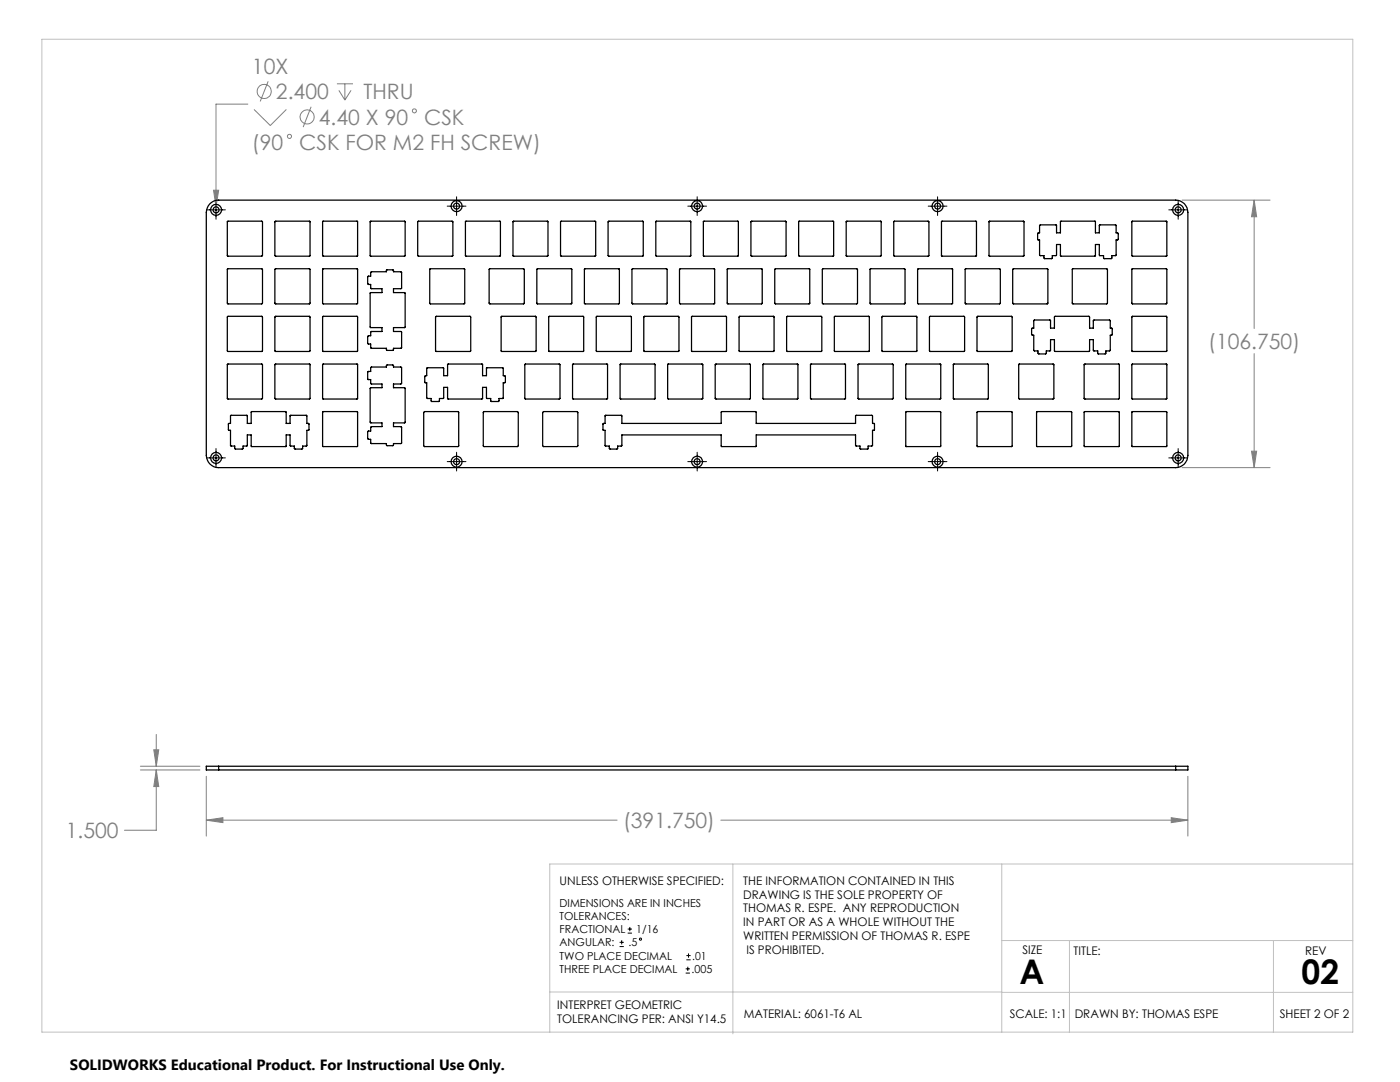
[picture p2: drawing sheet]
<svg xmlns="http://www.w3.org/2000/svg" width="279mm" height="216mm" viewBox="0 0 279 216" stroke-linecap="round" stroke-linejoin="round" font-family="sans-serif">
<g fill="none" stroke="#808080" stroke-width=".2">
<path d="M53.5 16.2l-1.6 4M67.2 16.7h3.2M67.6 18l1.2 2M68.8 16.7v3.3M70.1 18l-1.3 2M42.6 38h1l-.5 3.3zM49.5 20.8h-6.4v20.5M50.7 21.8l3.2 3.2 3.2-3.2M62.1 21.3l-1.6 4.1M235.9 39.9h17.6M250.3 39.9l.5 3.4h-1zM250.3 39.9v25.6"/>
<path d="M250.3 70.6v22.7M235.9 93.3h17.6M249.8 90h1l-.5 3.3zM28 153.6h11.9M28 152.9h11.9M30.7 149.6h1l-.5 3.3zM31.2 153.6l.5 3.4h-1zM31.2 153.6v12.1h-6.4M31.2 146.5v6.4M41.2 154.9v11.9M237.1 154.9v11.9M41.2 163.7l3.3-.5v.9z"/>
<path d="M41.2 163.7h82M143.9 163.7h93.2M233.8 163.2l3.3 .5-3.3 .4z"/>
<circle cx="52.7" cy="18.2" r="1.41"/>
<circle cx="57.8" cy="27.2" r=".4"/>
<circle cx="61.3" cy="23.3" r="1.4"/>
<circle cx="82.7" cy="22.1" r=".41"/>
</g>
<g fill="none" stroke="#000" stroke-width=".2">
<path d="M91.1 39.3v3.7M139.1 39.3v3.7M187.1 39.3v3.7M41.2 41.9h3.8M43.1 40v3.7M89.3 41.1h3.7M137.3 41.1h3.7M185.2 41.1h3.8M233.3 41.9h3.7M235.1 40v3.7M41.2 91.4h3.8M43.1 89.5v3.7"/>
<path d="M89.3 92.1h3.7M91.1 90.2v3.8M137.3 92.1h3.7M139.1 90.2v3.8M185.2 92.1h3.8M187.1 90.2v3.8M233.3 91.4h3.7M235.1 89.5v3.7M123.6 188.9h.9M123.6 188h.9M124.1 187.6v.9M125.3 186.2h.8"/>
<path d="M125.3 185.4h.8M125.7 185v.8M136.8 194.2h.9M136.8 193.3h.9M137 191.5h.8M137 190.7h.8M137.3 192.9v.8M137.4 190.3v.8"/>
<circle cx="127.8" cy="187.4" r=".21"/>
</g>
<path d="M8.4 7.8h261.6v198.2h-261.6zM146.3 172.4v33.9M199.9 172.4v33.6M270 172.4h-160.3v33.6M109.7 197.9h90.2M199.9 198h70.1M199.9 187.7h70.1M213.4 187.7v18.3M254.1 187.7v18.3" fill="none" stroke="#c0c0c0" stroke-width=".2"/>
<path d="M42.6 38l.5 3.3 .5-3.3zM250.3 39.9l.5 3.4h-1zM249.8 90h1l-.5 3.3zM31.2 153.6l.5 3.4h-1zM30.7 149.6h1l-.5 3.3zM233.8 163.2l3.3 .5-3.3 .4zM41.2 163.7l3.3-.5v.9z" fill="#808080"/>
<g fill="none" stroke="#000" stroke-width=".25">
<path d="M41.9 40.6a2.31 2.31 0 0 1 1.7-.7h191a2.41 2.41 0 0 1 2.5 2.5v48.5a2.41 2.41 0 0 1-2.5 2.4h-191a2.47 2.47 0 0 1-2.4-2.4v-48.5a2.73 2.73 0 0 1 .7-1.8zM45.4 53.7l6.9-.1 .1 .2v6.8h-7zM45.4 44.2h7l-.1 6.9-6.9-.1zM55 44.1l6.9 .1-.1 6.9h-6.9v-6.8zM55 53.6l6.8 .1v6.9h-6.9v-6.8zM64.4 53.7l6.9-.1 .1 6.9-.2 .1h-6.8zM64.4 44.2l6.9-.1 .1 6.9-6.9 .1zM73.9 44.2l6.9-.1v7h-6.9zM74 54.3l3.1-.1 .1-.4h1.2l.1 .4h1.5l.2 .2v3.1l-1.7 .1v.8l2.4 .1v6.8l-2.4 .1v.7l1.7 .2-.1 3.2h-1.6l-.1 .4h-1.2l-.1-.4h-3.1v-.8l-.6-.2v-1.4l.1-.1h.5l.1-.9h2.1v-.7l-2.3-.1v-6.8l2.3-.1v-.8h-2.1l-.1-.8-.6-.1v-1.5l.6-.1zM83.5 44.1h6.8l.1 .1-.1 6.9h-6.9v-6.9zM85.8 53.6l6.9 .1v6.9h-6.9zM92.9 44.2h6.9l.1 6.8-6.9 .1z"/>
<path d="M97.6 53.7l6.9-.1 .1 .2v6.8h-6.9zM102.4 44.2l6.9-.1 .1 6.9-7 .1zM107.2 53.6l6.9 .1v6.9h-7zM111.9 44.2l6.9-.1 .1 .1-.1 6.9h-6.9zM116.7 53.6l6.9 .1v6.9h-6.8l-.2-.1zM121.5 44.1l6.9 .1-.1 6.9h-6.9v-6.8zM126.2 53.7l6.8-.1 .1 .2v6.8h-6.9zM130.9 44.2l6.9-.1 .1 6.9-6.9 .1zM135.6 53.7h7v6.8l-.1 .1h-6.8zM140.4 44.2h7l-.1 6.9-6.9-.1zM145.2 53.7l6.8-.1 .1 6.9-.1 .1h-6.9zM149.9 44.2h6.9v6.9h-6.9z"/>
<path d="M154.7 53.7l6.8-.1 .1 7h-6.9zM159.5 44.1l6.9 .1-.1 6.9-6.9-.1zM164.2 53.6l6.9 .1v6.9h-7v-6.8zM168.9 44.2l6.9-.1 .1 6.9-7 .1zM173.6 53.7h7v6.8l-.1 .1h-6.8zM178.4 44.2l6.9-.1 .1 .1-.1 6.9h-6.9zM183.2 53.7l6.8-.1 .1 7h-6.9zM187.9 44.2h6.9l.1 6.8-7 .1zM192.7 53.7l6.8-.1 .1 .2v6.8h-6.9zM197.4 44.2l6.9-.1 .1 6.9-7 .1zM202.2 53.7h6.9v6.8l-.1 .1h-6.8zM207.5 44.9h3.3l.1 1.6h.7l.1-2.4h6.8l.1 2.4h.8l.1-1.6h3.2v1.6l.5 .1v1.2l-.5 .1v3l-.8 .1-.1 .6h-1.5l-.1-.6-.8-.1v-2.1h-.8l-.1 2.3h-6.8l-.1-2.3h-.7l-.1 2.2h-.8l-.1 .6h-1.4l-.1-.6h-.8l-.1-.1v-3l-.4-.1v-1.2l.4-.1z"/>
<path d="M214 53.7l6.9-.1 .1 .2v6.8h-6.9zM225.9 53.7h6.9l.1 6.8-.2 .1h-6.8zM225.9 44.2h6.9l.1 6.8-6.9 .1zM45.4 72.7l6.9-.1 .1 7h-7zM45.4 63.2l6.9-.1 .1 7h-7zM54.9 63.1h6.8l.2 .1-.1 6.9h-6.9zM54.9 72.6l7 .1-.1 6.9h-6.9zM64.4 72.7l6.9-.1v7h-6.8zM64.4 63.2l6.9-.1 .1 .1-.1 6.9h-6.8zM74 73.3l3.1-.1v-.3l.2-.1h1.1l.1 .1v.3h1.5l.2 .2-.1 3.2h-1.6v.8h2.4v6.9l-2.4 .1v.7h1.5l.2 .2v3.1l-.2 .1h-1.5v.3l-.1 .1h-1.1l-.2-.1v-.3h-3l-.1-.8h-.5l-.1-.2v-1.4l.6-.1v-.8l2.2-.1v-.7l-2.3-.1v-6.8l2.3-.1v-.8h-2.1l-.1-.1v-.8l-.6-.1v-1.4l.6-.1zM85.2 73.4h3.3v1.6h.8l.1-2.4h6.8l.1 2.4h.8l.1-1.6h3.2v1.6l.5 .1v1.2l-.5 .1v3l-.8 .1-.1 .6h-1.5l-.1-.6-.8-.1v-2.1h-.8v2.2l-.1 .1h-6.8l-.1-2.3h-.8v2.2h-.8l-.1 .6h-1.5l-.1-.6h-.7l-.1-.1v-3l-.4-.1v-1.3h.4zM87 63.1l6.9 .1v6.8l-.1 .1h-6.8z"/>
<path d="M100 63.1h6.9l.1 .1v6.9h-7zM104.8 72.6h6.9l.1 6.9-.1 .1h-6.9zM109.5 63.2l.1-.1 6.9 .1v6.9h-6.9zM114.3 72.6l6.9 .1v6.9h-6.9zM119.1 63.1l6.9 .1v6.8l-.1 .1h-6.9zM123.8 72.6l6.9 .1v6.9h-6.9zM128.6 63.1h6.8l.1 .1v6.9h-7zM133.3 72.6h6.9l.1 6.9-.1 .1h-6.9zM138 63.2l6.9-.1 .1 .1v6.9h-6.9zM142.8 72.6l6.9 .1v6.9h-6.9l-.1-.1zM147.5 63.2l6.9-.1 .1 7h-7zM152.3 72.7h6.9v6.9h-6.9z"/>
<path d="M157.1 63.1l6.9 .1v6.9h-7zM161.8 72.6h6.9v7h-6.9zM166.5 63.2l6.9-.1 .1 .1v6.9h-6.9zM171.3 72.6h6.9l.1 6.9-.1 .1h-6.9l-.1-.1zM176.1 63.1l6.9 .1-.1 6.9h-6.9v-6.9zM180.8 72.6l6.9 .1v6.9h-6.9zM185.5 63.2h7v6.8l-.1 .1h-6.9zM190.3 72.7l6.9-.1v7h-6.9zM195 63.2l6.9-.1 .1 7h-6.9l-.1-.1zM203.3 72.7l7-.1v7h-7zM206.4 63.9h3.1h.2v1.6h.7v-2.3l.2-.1h6.7l.2 .2v2.2h.7v-1.5l.1-.1h3.1l.2 .1v1.5h.4v1.3l-.4 .1v3l-.2 .1h-.7v.6h-.1h-1.5v-.6l-.9-.1v-2.1h-.7v2.2l-.2 .1h-6.7l-.2-.1v-2.2h-.7v2.2h-.9v.5l-.1 .1h-1.5v-.6l-.9-.1v-3l-.4-.1v-1.2l.4-.1zM216.4 72.6l7 .1-.1 6.9h-6.8l-.1-.1z"/>
<path d="M225.9 63.2l6.9-.1 .1 .1-.1 6.9h-6.8zM225.9 72.7l6.9-.1v7h-6.8zM46 82.9h3.3l.1 1.6h.7l.1-2.4h6.8l.1 2.4h.8l.1-1.6h3.2v1.6l.5 .1v1.2l-.5 .1v3l-.8 .1-.1 .6h-1.5l-.1-.6-.8-.1v-2.1h-.8l-.1 2.3h-6.8l-.1-2.3h-.7l-.1 2.2h-.8l-.1 .6h-1.4l-.2-.6-.8-.1v-3l-.4-.1v-1.2l.4-.1zM64.4 82.2l6.9-.1 .1 6.9-7 .1zM84.7 82.1l6.8 .1v6.9h-6.8l-.1-.1v-6.7zM96.5 82.2l6.8-.1 .1 .2v6.7l-.1 .1h-6.8zM108.4 82.1h6.8l.1 .1v6.9l-7-.1v-6.7zM120.8 82.9h3.2l.1 1.6h19.8v-2.3l.1-.1h6.8l.1 2.4h19.8v-1.6h.2h3.1l.1 1.6 .4 .1v1.2l-.4 .1v3l-.9 .1v.6h-1.5l-.1-.6h-.8l-.1-2.2h-19.8v2.3h-6.9l-.1-2.3h-19.8v2.1l-.8 .1-.1 .6h-1.5l-.1-.6-.8-.1v-3l-.5-.1v-1.2l.5-.1zM180.8 82.2h6.9v6.9h-6.9zM195 82.2h7v6.8l-6.9 .1zM206.9 82.2l6.9-.1 .1 .2v6.8h-7zM216.5 82.1l6.8 .1v6.9h-6.9v-6.9z"/>
<path d="M225.9 82.2h6.9l.1 6.8-7 .1zM43.6 152.9h-2.4v.7h2.4M43.6 152.9v.7M43.6 152.9h191M43.6 153.6h191M234.6 152.9h2.5v.7h-2.5M234.6 152.9v.7"/>
<circle cx="43.1" cy="41.9" r=".6"/>
<circle cx="43.1" cy="41.9" r="1.1"/>
<circle cx="91.1" cy="41.1" r="1.1"/>
<circle cx="91.1" cy="41.1" r=".6"/>
<circle cx="139.1" cy="41.1" r="1.09"/>
<circle cx="139.1" cy="41.1" r=".6"/>
<circle cx="187.1" cy="41.1" r="1.1"/>
<circle cx="187.1" cy="41.1" r=".6"/>
<circle cx="235.1" cy="41.9" r=".6"/>
<circle cx="235.1" cy="41.9" r="1.1"/>
<circle cx="43.1" cy="91.4" r=".6"/>
<circle cx="43.1" cy="91.4" r="1.1"/>
<circle cx="91.1" cy="92.1" r="1.11"/>
<circle cx="91.1" cy="92.1" r=".6"/>
<circle cx="139.1" cy="92.1" r="1.1"/>
<circle cx="139.1" cy="92.1" r=".59"/>
<circle cx="187.1" cy="92.1" r="1.11"/>
<circle cx="187.1" cy="92.1" r=".6"/>
<circle cx="235.1" cy="91.4" r=".6"/>
<circle cx="235.1" cy="91.4" r="1.1"/>
</g>
<g font-size="6.8">
<text x="203.5" y="196.4">A</text>
<text x="259.8" y="196.4">02</text>
</g>
<g font-size="4.2" fill="#808080">
<text x="50.3" y="14.7">10X</text>
<text x="55.1" y="19.8">2.400</text>
<text x="72.5" y="19.8">THRU</text>
<text x="50.3" y="30">(90</text>
<text x="59.7" y="30">CSK FOR M2 FH SCREW)</text>
<text x="63.6" y="24.9">4.40 X 90</text>
<text x="84.7" y="24.9">CSK</text>
<text x="241.1" y="69.6">(106.750)</text>
<text x="13.1" y="167.3">1.500</text>
<text x="124.3" y="165.2">(391.750)</text>
</g>
<text font-size="3" x="14" y="213.5">SOLIDWORKS Educational Product. For Instructional Use Only.</text>
<g font-size="2.4">
<text x="111.7" y="176.5">UNLESS OTHERWISE SPECIFIED:</text>
<text x="148.3" y="176.5">THE INFORMATION CONTAINED IN THIS</text>
<text x="148.3" y="179.3">DRAWING IS THE SOLE PROPERTY OF</text>
<text x="148.3" y="182.1">THOMAS R. ESPE. ANY REPRODUCTION</text>
<text x="148.3" y="184.8">IN PART OR AS A WHOLE WITHOUT THE</text>
<text x="148.3" y="187.6">WRITTEN PERMISSION OF THOMAS R. ESPE</text>
<text x="149" y="190.4">IS PROHIBITED.</text>
<text x="204.1" y="190.4">SIZE</text>
<text x="214.3" y="190.5">TITLE:</text>
<text x="260.5" y="190.5">REV</text>
<text x="111.2" y="201.4">INTERPRET GEOMETRIC</text>
<text x="148.4" y="203.1">MATERIAL: 6061-T6 AL</text>
<text x="201.5" y="203.1">SCALE: 1:1</text>
<text x="214.5" y="203.1">DRAWN BY: THOMAS ESPE</text>
<text x="255.4" y="203.1">SHEET 2 OF 2</text>
<text x="111.2" y="204.2">TOLERANCING PER: ANSI Y14.5</text>
</g>
<g font-size="2.2">
<text x="111.7" y="180.9">DIMENSIONS ARE IN INCHES</text>
<text x="111.7" y="183.5">TOLERANCES:</text>
<text x="111.7" y="188.8">ANGULAR:</text>
<text x="111.7" y="186.2">FRACTIONAL</text>
<text x="111.7" y="191.5">TWO PLACE DECIMAL</text>
<text x="125.4" y="188.8">.5</text>
<text x="127" y="186.2">1/16</text>
<text x="138.1" y="191.5">.01</text>
<text x="111.7" y="194.1">THREE PLACE DECIMAL</text>
<text x="138" y="194.1">.005</text>
</g>
</svg>
